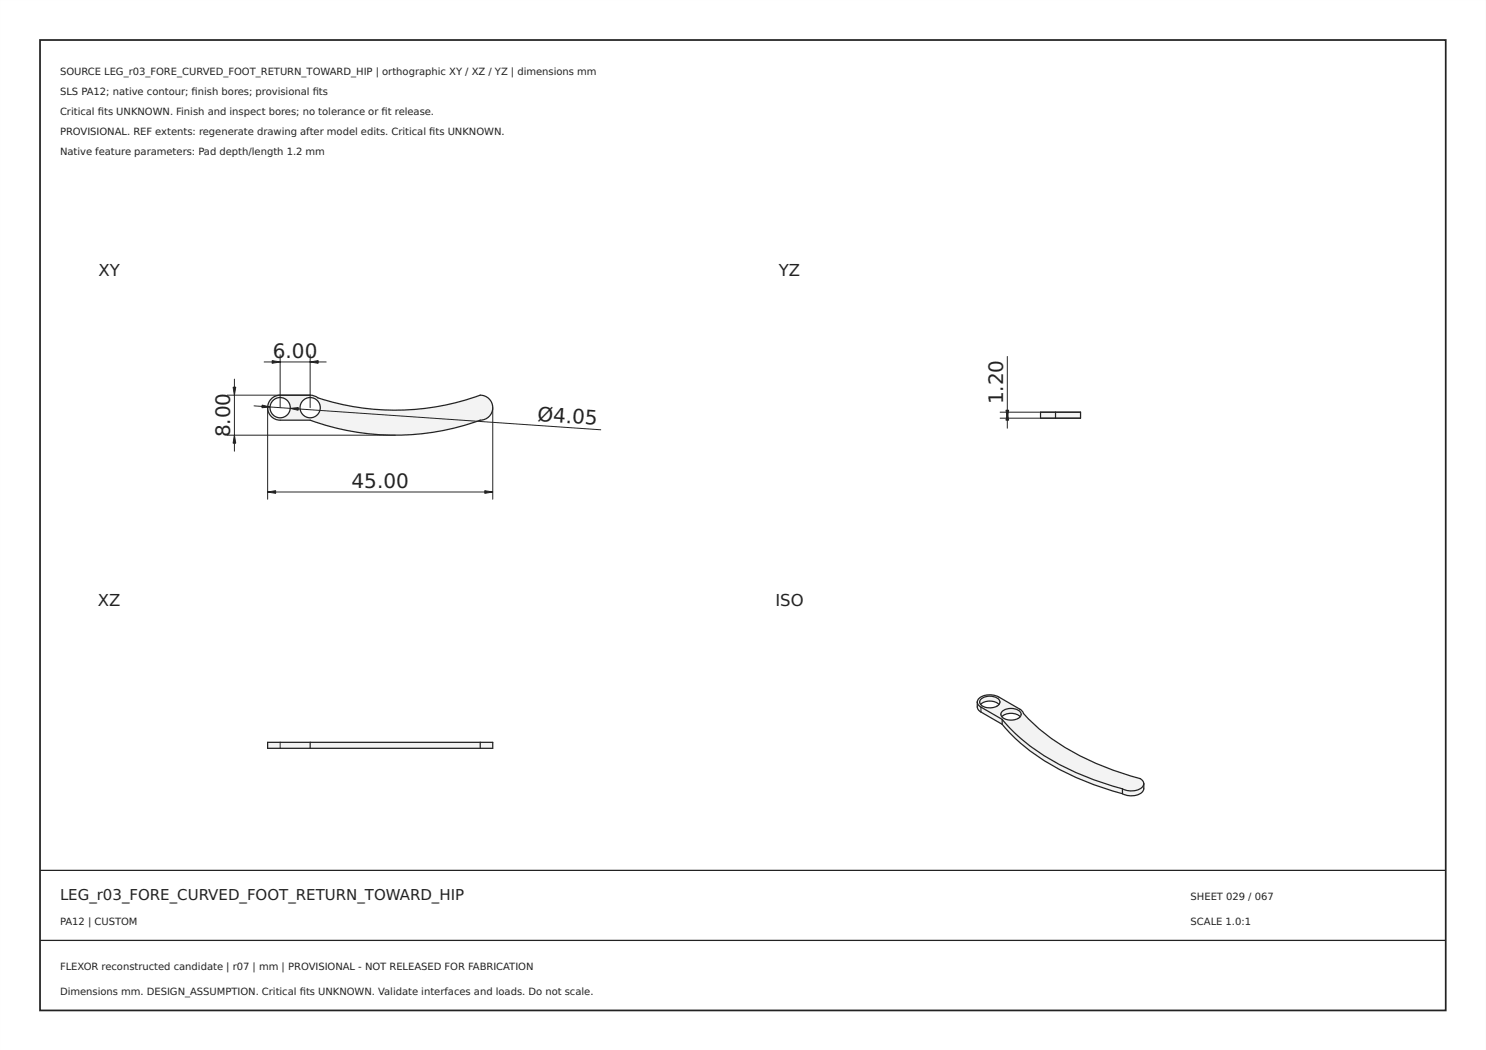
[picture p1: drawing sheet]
<svg xmlns="http://www.w3.org/2000/svg" width="297mm" height="210mm" viewBox="0 0 297 210" stroke-linecap="round" stroke-linejoin="round" font-family="sans-serif">
<path d="M0 0h297v210h-297zM0 0v210h297v-210z" fill="#000"/>
<path d="M8 8h281v194h-281z" fill="none" stroke="#222" stroke-width=".35"/>
<path d="M8 174h281zM8 188h281z" fill="#000" stroke="#222" stroke-width=".25"/>
<path d="M54 79.9a2.5 2.5 0 0 1 2-.9h6.4a48.6 48.6 0 0 0 33.6 0 2.5 2.5 0 0 1 2.5 2.5 2.5 2.5 0 0 1-2.5 2.5 49.7 49.7 0 0 1-34 0h-6a2.5 2.5 0 0 1-2.3-1.4 2.5 2.5 0 0 1 .3-2.7zM54 81.5a2.03 2.03 0 0 1 4 0 2.03 2.03 0 0 1-4 0zM60 81.5a2.03 2.03 0 0 1 4 0 2.03 2.03 0 0 1-4 0z" fill-rule="evenodd" fill="#f1f3f5"/>
<g fill="none" stroke="#212529" stroke-width=".25">
<path d="M54 79.9a2.5 2.5 0 0 1 2-.9h6.4a48.6 48.6 0 0 0 33.6 0 2.5 2.5 0 0 1 2.5 2.5 2.5 2.5 0 0 1-2.5 2.5 49.7 49.7 0 0 1-34 0h-6a2.5 2.5 0 0 1-2.3-1.4 2.5 2.5 0 0 1 .3-2.7z"/>
<circle cx="56" cy="81.5" r="2.03"/>
<circle cx="62" cy="81.5" r="2.03"/>
</g>
<path d="M45.4 79h16.6M46.9 75.8v14.4M52.8 72.4h12.4M56 70.9v10.6M62 70.9v10.6M45.4 87h33.6M50.8 81.1l69.3 4.8M53.5 98.4h45M53.5 81.5v18.3M98.5 81.5v18.3" fill="none" stroke="#212529" stroke-width=".2"/>
<g fill="#212529" stroke="#212529" stroke-width=".2">
<path d="M96.9 98.1l1.6 .3-1.6 .2z"/>
<path d="M53.5 98.4l1.6-.3v.5z"/>
<path d="M46.6 77.4h.5l-.2 1.6z"/>
<path d="M46.9 87l.2 1.6h-.5z"/>
<path d="M58 81.6l1.6-.1v.5z"/>
<path d="M52.4 81l1.6 .4-1.6 .1z"/>
<path d="M62 72.4l1.6-.3v.5z"/>
<path d="M54.4 72.1l1.6 .3-1.6 .2z"/>
</g>
<g fill="#f1f3f5">
<path d="M53.5 148.4h2.5v1.2h-2.5z" fill-rule="evenodd"/>
<path d="M56 148.4h6v1.2h-6z" fill-rule="evenodd"/>
<path d="M62 148.4h34v1.2h-34z" fill-rule="evenodd"/>
<path d="M96 148.4h2.5v1.2h-2.5z" fill-rule="evenodd"/>
</g>
<path d="M62 148.4h-8.5v1.2h8.5M62 149.6h34M62 148.4h34M62 148.4v1.2M96 148.4h2.5v1.2h-2.5M96 148.4v1.2" fill="none" stroke="#212529" stroke-width=".25"/>
<path d="M56 148.4v1.2" fill="none" stroke="#212529" stroke-width=".2"/>
<g fill="#f1f3f5">
<path d="M211 82.4h5v1.2h-5z" fill-rule="evenodd"/>
<path d="M208 82.4h3v1.2h-3z" fill-rule="evenodd"/>
</g>
<path d="M211 82.4h-3v1.2h3M211 82.4h5v1.2h-5M211 82.4v1.2" fill="none" stroke="#212529" stroke-width=".25"/>
<path d="M201.4 71.3v14.3M199.9 82.4h16.1M199.9 83.6h16.1" fill="none" stroke="#212529" stroke-width=".2"/>
<g fill="#212529" stroke="#212529" stroke-width=".2">
<path d="M201.4 82.4l.2 1.6h-.5z"/>
<path d="M201.1 82h.5l-.2 1.6z"/>
</g>
<g fill="#f1f3f5">
<path d="M195.6 139.7a3.6 3.6 0 0 1 4-.4l4.5 2.7a33.4 33.4 0 0 0 11.8 9.1l3.1 1.5 3.4 1.3 5.5 1.7a1.13 1.13 0 0 1 .7 1.3 1.13 1.13 0 0 1-1 .9l-1 .3h-1a55.7 55.7 0 0 1-21.2-10.2l-2.2-2-1.9-2.1-4.2-2.4a1.04 1.04 0 0 1-.5-1.7zM196.1 139.8a.89 .89 0 0 0-.2 .9 .89 .89 0 0 0 .7 .6 2.41 2.41 0 0 0 3.3-.8 1.33 1.33 0 0 0-1.5-1.3 2.89 2.89 0 0 0-2.3 .6zM200.3 142.2a.89 .89 0 0 0-.2 .9 .89 .89 0 0 0 .8 .6 2.41 2.41 0 0 0 3.2-.7 1.33 1.33 0 0 0-1.5-1.3 2.89 2.89 0 0 0-2.3 .5z" fill-rule="evenodd"/>
<path d="M224.4 157.7a3.4 3.4 0 0 0 4.2-.7v-.3v.9a1.97 1.97 0 0 1-2 1.5l-1.4-.1-.8-.3z" fill-rule="evenodd"/>
<path d="M200.3 143.8a42.2 42.2 0 0 0 18.7 12.2l5.4 1.7v1a50.6 50.6 0 0 1-21.1-10.8l-3-3.1z" fill-rule="evenodd"/>
<path d="M196.1 141.4l4.2 2.4v1l-4.2-2.5z" fill-rule="evenodd"/>
<path d="M195.4 140.3a1.25 1.25 0 0 0 .7 1.1v.9a1.25 1.25 0 0 1-.7-1z" fill-rule="evenodd"/>
<path d="M196.1 139.8a2.77 2.77 0 0 1 3.7 .2l.1 .5-.2 .3a2.83 2.83 0 0 0-3.7 0l-.1-.1a.75 .75 0 0 1 .2-.9z" fill-rule="evenodd"/>
<path d="M200.3 142.2a2.77 2.77 0 0 1 3.7 .3l.1 .5-.2 .3a2.83 2.83 0 0 0-3.6 0l-.1-.2a.75 .75 0 0 1 .1-.9z" fill-rule="evenodd"/>
</g>
<g fill="none" stroke="#212529" stroke-width=".25">
<path d="M196.1 139.8a2.77 2.77 0 0 1 3.7 .2 1.18 1.18 0 0 1-1.3 1.5 2.09 2.09 0 0 1-2.7-1.2zM195.4 140.3a1.97 1.97 0 0 1 2-1.4h.9l.9 .2 4.9 2.9a33.4 33.4 0 0 0 11.8 9.1l3.1 1.5 3.4 1.3 5.5 1.7a1.25 1.25 0 0 1 .7 1.1M195.4 140.3v1a1.25 1.25 0 0 0 .7 1l4.2 2.5M195.4 140.3a1.25 1.25 0 0 0 .7 1.1l4.2 2.4M196 140.8a2.83 2.83 0 0 1 3.7 0M200.3 143.3a2.83 2.83 0 0 1 3.6 0M200.3 144.8a42.2 42.2 0 0 0 18.7 12.2l5.4 1.7M200.3 143.8a42.2 42.2 0 0 0 18.7 12.2l5.4 1.7M200.3 143.8v1M200.3 142.2a2.77 2.77 0 0 1 3.7 .3 1.18 1.18 0 0 1-1.3 1.4 2.09 2.09 0 0 1-2.6-1.1zM224.4 157.7v1M228.6 156.7v.9a1.97 1.97 0 0 1-2 1.5l-1.4-.1-.8-.3"/>
<path d="M228.6 156.7a1.97 1.97 0 0 1-2 1.4l-1.4-.1-.8-.3"/>
</g>
<path d="M196.1 141.4v.9" fill="none" stroke="#212529" stroke-width=".2"/>
<g font-size="4" fill="#212529">
<text x="54.5" y="71.5">6</text>
<text x="57.1" y="71.5">.00</text>
<text x="200.5" y="80.8" transform="rotate(-90 200.5 80.8)">1.20</text>
<text x="46" y="87.4" transform="rotate(-90 46 87.4)">8.00</text>
<text x="107.4" y="84.1" transform="rotate(4 107.4 84.1)">Ø4.05</text>
<text x="70.3" y="97.5">45.00</text>
</g>
<g font-size="3.3" fill="#212529">
<text x="19.7" y="55.1">XY</text>
<text x="155.7" y="55.1">YZ</text>
<text x="19.6" y="121.1">XZ</text>
<text x="155" y="121.1">ISO</text>
</g>
<text font-size="3" fill="#222" x="12" y="180">LEG_r03_FORE_CURVED_FOOT_RETURN_TOWARD_HIP</text>
<g font-size="2" fill="#222">
<text x="12" y="15">SOURCE LEG_r03_FORE_CURVED_FOOT_RETURN_TOWARD_HIP | orthographic XY / XZ / YZ | dimensions mm</text>
<text x="12" y="19">SLS PA12; native contour; fnish bores; provisional fts</text>
<text x="12" y="23">Critical fts UNKNOWN. Finish and inspect bores; no tolerance or ft release.</text>
<text x="19.6" y="23">i</text>
<text x="38.3" y="19">i</text>
<text x="62.5" y="19">i</text>
<text x="76.3" y="23">i</text>
<text x="12" y="27">PROVISIONAL. REF extents: regenerate drawing after model edits. Critical fts UNKNOWN.</text>
<text x="85.8" y="27">i</text>
<text x="12" y="31">Native feature parameters: Pad depth/length 1.2 mm</text>
<text x="238" y="180">SHEET 029 / 067</text>
<text x="12" y="185">PA12 | CUSTOM</text>
<text x="238" y="185">SCALE 1.0:1</text>
<text x="12" y="194">FLEXOR reconstructed candidate | r07 | mm | PROVISIONAL - NOT RELEASED FOR FABRICATION</text>
<text x="12" y="199">Dimensions mm. DESIGN_ASSUMPTION. Critical fts UNKNOWN. Validate interfaces and loads. Do not scale.</text>
<text x="59.9" y="199">i</text>
</g>
</svg>
